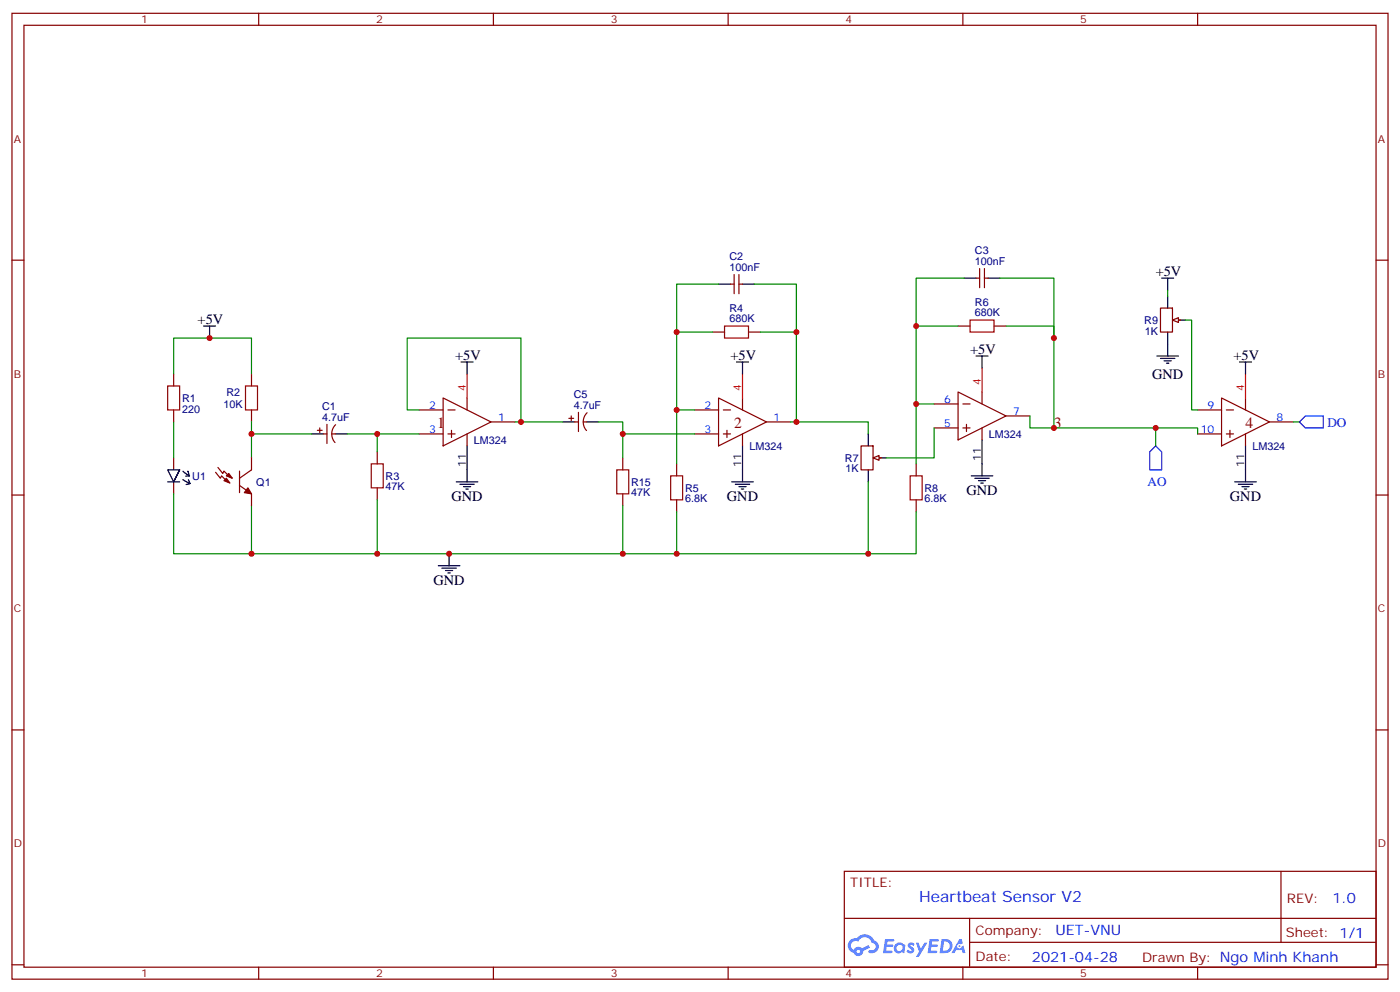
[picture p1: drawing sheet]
<svg xmlns="http://www.w3.org/2000/svg" width="412mm" height="292mm" viewBox="0 0 412 292" stroke-linecap="round" stroke-linejoin="round" font-family="sans-serif">
<g fill="none" stroke="#870000" stroke-width=".35">
<path d="M3.5 3.9h405.4v284.4h-405.4zM7.1 7.4h398.2v277.3h-398.2zM76.2 3.9v3.5M145.3 3.9v3.5M214.5 3.9v3.5M283.6 3.9v3.5M352.8 3.9v3.5M3.5 76.6h3.6M405.3 76.6h3.6M3.5 145.7h3.6M405.3 145.7h3.6M3.5 214.9h3.6"/>
<path d="M405.3 214.9h3.6M248.7 256.5h156.6v28.2h-156.6zM377.3 256.5v20.9M248.7 270.4h156.5M285.6 277.4h119.6M285.6 270.4v14.1M3.5 284h3.6M76.2 284.7v3.6M145.3 284.7v3.6M214.5 284.7v3.6M283.6 284.7v3.6M352.8 284.7v3.6"/>
<path d="M405.3 284h3.6"/>
</g>
<g fill="#5487ff">
<path d="M267.7 277.7a1.22 1.22 0 0 1 1.7 .2l-.4 .6a.47 .47 0 0 0-.3-.4 .47 .47 0 0 0-.5 .2l.1 .2a1.14 1.14 0 0 1 .8 1.8 1.14 1.14 0 0 1-1.9 0l-.2-.2 .5-.6 .7 .5a.29 .29 0 0 0 .3-.3 .29 .29 0 0 0-.2-.3 1.04 1.04 0 0 1-.6-1.7z"/>
<path d="M260.7 276.4h2.4l.3 .2-.2 .5-1.8 .1-.1 .8h1.5l.3 .4-.3 .4h-1.6l-.2 1.1h1.7l.2 .3-.2 .3-2.6 .1z"/>
<path d="M273.8 276.4h2.4l.3 .2-.1 .5-1.8 .1-.2 .8h1.6l.3 .4-.4 .4h-1.6l-.1 1.1h1.7l.2 .3-.2 .3-2.6 .1z"/>
<path d="M282.6 276.4h.7l.3 1.3-.6 .3a.69 .69 0 0 0-1 .3 .69 .69 0 0 0 .4 .9 .69 .69 0 0 0 .9-.6l.5-.2 .6 2.2h-.8l-.2-.9h-1.8l-.5 .9h-.8z"/>
<path d="M269.8 277.5h.8l.6 1.8 1.1-1.8h.9l-2.6 4.2h-.8l.9-1.5z"/>
<path d="M277.4 276.4l-.6 4.2h1.3a2.11 2.11 0 0 0 2.5-2.1 2.11 2.11 0 0 0-2.5-2.1zM278.1 277.2a1.39 1.39 0 0 1 1.7 1.4 1.39 1.39 0 0 1-1.8 1.3h-.3z"/>
<path d="M263.7 278.1a1.54 1.54 0 0 0-.1 2.1 1.54 1.54 0 0 0 2.2 .1l.6 .3 .3-2.3-.2-.3h-.4a1.49 1.49 0 0 0-2.4 .1zM264 279.1a.94 .94 0 0 1 1.8 0 .94 .94 0 0 1-1.8 0z"/>
<path d="M250.4 276.8a2.18 2.18 0 0 0 1.1 3.7 1.44 1.44 0 0 0 1.6 .9 1.44 1.44 0 0 0 1.2-1.4l2-1-.5-.8-1.9 1a1.47 1.47 0 0 0-2.4 .4 1.39 1.39 0 0 1-.7-1.9 1.39 1.39 0 0 1 2-.5 2.12 2.12 0 0 1 2.2-1.3 2.12 2.12 0 0 1 1.9 1.7 1.14 1.14 0 0 1 1.1 1.4 1.14 1.14 0 0 1-1.7 .7 .43 .43 0 0 0-.5 .4 .43 .43 0 0 0 .4 .5 1.98 1.98 0 0 0 2.5-1.2 1.98 1.98 0 0 0-1.2-2.6 3.1 3.1 0 0 0-5.3-.6l-.9 .1zM252.3 280.1a.55 .55 0 0 1 1.1 0 .55 .55 0 0 1-1.1 0z"/>
<circle cx="282.6" cy="278.5" r=".26"/>
</g>
<path d="M51.2 134.8v10.6" fill="none" stroke="#870000" stroke-width=".35"/>
<path d="M49.4 138.3h3.5l-1.7 3.6 1.7-3.6-1.7 3.6z" fill="#fff" stroke="#000" stroke-width=".35"/>
<g fill="none" stroke="#000" stroke-width=".35">
<path d="M60 96h3.5M61.7 96v3.5M211.7 83.6h3.5M218.7 83.6h3.5M284 81.9h3.5M291 81.9h3.6M53.9 138.7l1.9 1.5-.4-1.4M91.7 127.7h3.5M98.8 127.7h3.5M137.6 131.3v7M218.7 131.3v7M255.8 127.7v3.6"/>
<path d="M255.8 138.3v3.6M257.5 134.8h3.6M289.3 129.5v7.1M366.9 131.3v7M49.4 141.9h3.5M53.9 141.2l2 1.2-.4-1.1M55.7 140.1l-1 .1M55.8 142.4l-1 .2M129.1 166.5h6.4M130.2 167.3h4.2M131.2 168h2.1M131.9 168.7h.7"/>
<path d="M132.3 163v3.5"/>
</g>
<g fill="none" stroke="#870000" stroke-width=".35">
<path d="M288.6 79.1v5.6M290 79.1v5.6M209.9 97.8h3.5M215.2 83.6h1.1M216.3 80.8v5.7M217.7 80.8v5.7M217.7 83.6h1M220.5 97.8h3.5M282.2 96h3.6M287.5 81.9h1.1M290 81.9h1M292.8 96h3.5"/>
<path d="M51.2 110.1v3.5M74.1 110.1v3.5M130.5 117.2l14.1 7-14.1 7.1zM137.6 117.2v3.5M211.7 117.2l14.1 7-14.1 7.1zM218.7 117.2v3.5M275.2 118.9h7M282.2 115.4l14.1 7-14.1 7.1zM283.6 118.9h2.2M289.3 115.4v3.5M359.8 117.2l14.1 7-14.1 7.1zM366.9 117.2v3.5"/>
<path d="M51.2 120.7v3.5M74.1 120.7v3.5M93.5 126.7h1.4M94.2 126v1.4M95.2 127.7h1.1M96.3 124.9v5.7M97.7 127.7h1.1M98.9 125a3.8 3.8 0 0 0-.2 5.3M111.1 133v3.6M123.5 127.7h7M123.5 120.7h7M131.9 127.7h2.2"/>
<path d="M131.9 120.7h2.2M133 126.7v2.1M137.6 127.7v3.6M144.6 124.2h7.1M199.3 136.6v3.5M204.6 127.7h7.1M204.6 120.7h7.1M213.1 127.7h2.1M213.1 120.7h2.1M214.1 126.7v2.1M218.7 127.7v3.6M225.8 124.2h7"/>
<path d="M253.6 131.3h3.6v7h-3.6zM257.9 134.8h1.7M269.9 136.6v3.5M275.2 126h7M283.6 126h2.2M284.7 124.9v2.1M289.3 126v3.5M296.3 122.4h7.1M352.8 127.7h7M352.8 120.7h7M361.2 127.7h2.2M361.2 120.7h2.2"/>
<path d="M362.3 126.7v2.1M366.9 127.7v3.6M373.9 124.2h7.1M111.1 143.6v3.5M199.3 147.1v3.6M269.9 147.1v3.6"/>
</g>
<path d="M213.4 96h7.1v3.5h-7.1zM285.8 94.2h7v3.6h-7zM49.4 113.6h3.5v7.1h-3.5zM72.3 113.6h3.5v7.1h-3.5zM109.4 136.6h3.5v7h-3.5zM197.6 140.1h3.5v7h-3.5zM268.1 140.1h3.5v7h-3.5z" fill="none" stroke="#a10000" stroke-width=".35"/>
<g fill="none" stroke="#008700" stroke-width=".35">
<path d="M199.3 97.8h10.6M211.7 83.6h-12.4v37.1h5.3M222.2 83.6h12.4v40.6h-1.8M224 97.8h10.6M269.9 96h12.3M284 81.9h-14.1v37h5.3M294.6 81.9h15.8v44.1h-7v-3.6M296.3 96h14.1v3.5M51.2 110.1v-10.6h22.9v10.6M269.9 118.9v17.7M51.2 124.2v10.6M74.1 124.2v10.6"/>
<path d="M74.1 127.7h17.6M102.3 127.7h21.2M111.1 127.7v5.3M123.5 120.7h-3.6v-21.2h33.6v24.7h-1.8M199.3 120.7v15.9M51.2 145.4v17.6h22.9v-14.1M111.1 147.1v15.9h-37"/>
</g>
<path d="M137.6 110.1v7.1M218.7 110.1v7.1M289.3 108.3v7.1M366.9 110.1v7.1" fill="none" stroke="#f00" stroke-width=".35"/>
<path d="M257.2 134.8l1.7-.7v1.4z" fill="#f0f0f0" stroke="#870000" stroke-width=".35"/>
<path d="M234.6 124.2h21.2v3.5M275.2 126v8.8h-14.1" fill="none" stroke="#008700" stroke-width=".35"/>
<path d="M344 87.2v3.5M344 97.8v3.5M345.7 94.2h3.5" fill="none" stroke="#000" stroke-width=".35"/>
<path d="M341.8 90.7h3.6v7.1h-3.6zM346.1 94.2h1.7" fill="none" stroke="#870000" stroke-width=".35"/>
<path d="M345.4 94.2l1.7-.7v1.4z" fill="#f0f0f0" stroke="#870000" stroke-width=".35"/>
<path d="M344 85.4v1.8M349.2 94.2h1.8v26.5h1.8M153.5 124.2h12.3M176.4 124.2h7v10.6M183.4 127.7h21.2M310.4 126h42.4v1.7M340.4 126v5.3M381 124.2h1.8M183.4 148.9v14.1M199.3 150.7v12.3M255.8 141.9v21.1M269.9 150.7v12.3h-158.8" fill="none" stroke="#008700" stroke-width=".35"/>
<path d="M340.4 131.3l1.8 1.7v5.3h-3.5v-5.3zM384.5 122.4h5.3v3.6h-5.3l-1.7-1.8z" fill="none" stroke="#00f" stroke-width=".35"/>
<g fill="none" stroke="#000" stroke-width=".35">
<path d="M342.2 81.9h3.5M344 81.9v3.5M135.8 106.6h3.5M137.6 106.6v3.5M217 106.6h3.5M218.7 106.6v3.5M287.5 104.8h3.5M289.3 104.8v3.5M340.8 104.8h6.3M341.8 105.5h4.3M342.9 106.2h2.1M343.6 106.9h.7"/>
<path d="M344 101.3v3.5M365.1 106.6h3.6M366.9 106.6v3.5M137.6 138.3v3.6M165.8 124.2h3.5M172.9 124.2h3.5M218.7 138.3v3.6M289.3 136.6v3.5M366.9 138.3v3.6M134.4 141.9h6.4M135.5 142.6h4.2M136.5 143.3h2.1"/>
<path d="M137.2 144h.7M215.5 141.9h6.4M216.6 142.6h4.2M217.7 143.3h2.1M218.4 144h.7M286.1 140.1h6.4M287.2 140.8h4.2M288.2 141.5h2.1M288.9 142.2h.7M363.7 141.9h6.4M364.8 142.6h4.2M365.8 143.3h2.1"/>
<path d="M366.5 144h.7"/>
</g>
<g fill="none" stroke="#870000" stroke-width=".35">
<path d="M63.5 139l1.4 1.8 .4-.7 1.7 1.8M64.2 137.6l1.4 1.8 .4-.7 1.7 1.7M70.6 138.7v6.3M74.1 134.8v3.5l-3.5 2.5M167.6 123.2h1.4M168.3 122.4v1.5M169.3 124.2h1.1M170.4 121.4v5.6M171.8 124.2h1.1M172.9 121.5a3.8 3.8 0 0 0-.1 5.2M183.4 134.8v3.5M70.6 142.9l3.5 2.5v3.5"/>
<path d="M183.4 145.4v3.5"/>
</g>
<path d="M181.7 138.3h3.5v7.1h-3.5z" fill="none" stroke="#a10000" stroke-width=".35"/>
<g fill="#870000" stroke="#870000" stroke-width=".35">
<path d="M66.7 140.1l.7-.7 1 1.4z"/>
<path d="M66 141.5l.7-.7 1 1.4z"/>
<path d="M73 143.6l1.1 1.8-2.1-.4z"/>
</g>
<g fill="#c00">
<circle cx="61.7" cy="99.5" r=".88"/>
<circle cx="74.1" cy="127.7" r=".88"/>
<circle cx="111.1" cy="127.7" r=".88"/>
<circle cx="74.1" cy="163" r=".88"/>
<circle cx="234.6" cy="97.8" r=".88"/>
<circle cx="310.4" cy="99.5" r=".88"/>
<circle cx="269.9" cy="96" r=".88"/>
<circle cx="199.3" cy="120.7" r=".88"/>
<circle cx="199.3" cy="97.8" r=".88"/>
<circle cx="269.9" cy="118.9" r=".88"/>
<circle cx="234.6" cy="124.2" r=".88"/>
<circle cx="310.4" cy="126" r=".88"/>
<circle cx="111.1" cy="163" r=".88"/>
<circle cx="199.3" cy="163" r=".88"/>
<circle cx="132.3" cy="163" r=".88"/>
<circle cx="255.8" cy="163" r=".88"/>
<circle cx="153.5" cy="124.2" r=".88"/>
<circle cx="183.4" cy="163" r=".88"/>
<circle cx="183.4" cy="127.7" r=".88"/>
<circle cx="340.4" cy="126" r=".88"/>
</g>
<g font-size="4.6" fill="#800">
<text x="128.8" y="126">1</text>
<text x="216.3" y="126">2</text>
<text x="310.4" y="126">3</text>
<text x="366.9" y="126">4</text>
</g>
<text font-size="4.6" fill="#00f" x="270.8" y="265.5">Heartbeat Sensor V2</text>
<g font-size="4.2">
<text x="340.4" y="81.2">+5V</text>
<text x="58.2" y="95.3">+5V</text>
<text x="134.1" y="105.9">+5V</text>
<text x="215.2" y="105.9">+5V</text>
<text x="285.8" y="104.1">+5V</text>
<text x="363.4" y="105.9">+5V</text>
<text x="339.4" y="111.5">GND</text>
<text x="133" y="147.5">GND</text>
<text x="214.1" y="147.5">GND</text>
<text x="284.7" y="145.7">GND</text>
<text x="362.3" y="147.5">GND</text>
<text x="127.7" y="172.2">GND</text>
</g>
<g font-size="4.2" fill="#00f">
<text x="392.5" y="265.8">1.0</text>
<text x="310.9" y="275.3">UET-VNU</text>
<text x="304" y="283.1">2021-04-28</text>
</g>
<g font-size="3.9" fill="#00f">
<text x="391" y="125.7">DO</text>
<text x="338.1" y="143.1">AO</text>
</g>
<g font-size="3.9" fill="#800">
<text x="250.5" y="261.1">TITLE:</text>
<text x="379.1" y="265.8">REV:</text>
<text x="287.4" y="275.3">Company:</text>
<text x="378.7" y="275.9">Sheet: 1/1</text>
<text x="287.4" y="283">Date:</text>
<text x="336.4" y="283.1">Drawn By: Ngo Minh Khanh</text>
</g>
<g font-size="3.2" fill="#800">
<text x="41.6" y="6.9">1</text>
<text x="110.8" y="6.9">2</text>
<text x="179.9" y="6.9">3</text>
<text x="249.1" y="6.9">4</text>
<text x="318.2" y="6.9">5</text>
<text x="4.1" y="42">A</text>
<text x="405.9" y="42">A</text>
<text x="4.1" y="111.2">B</text>
<text x="405.9" y="111.2">B</text>
<text x="4.1" y="180.3">C</text>
<text x="405.9" y="180.3">C</text>
<text x="4.1" y="249.4">D</text>
<text x="405.9" y="249.4">D</text>
<text x="41.6" y="287.7">1</text>
<text x="110.8" y="287.7">2</text>
<text x="179.9" y="287.7">3</text>
<text x="249.1" y="287.7">4</text>
<text x="318.2" y="287.7">5</text>
</g>
<g font-size="3.2" fill="#000080">
<text x="214.9" y="76.6">C2</text>
<text x="287.2" y="78">100nF</text>
<text x="287.2" y="74.8">C3</text>
<text x="214.9" y="79.8">100nF</text>
<text x="287.2" y="90">R6</text>
<text x="214.9" y="94.9">680K</text>
<text x="214.9" y="91.8">R4</text>
<text x="287.2" y="93.2">680K</text>
<text x="337.1" y="95.4">R9</text>
<text x="337.3" y="98.5">1K</text>
<text x="53.6" y="118.3">R1</text>
<text x="66.7" y="116.5">R2</text>
<text x="169" y="117.2">C5</text>
<text x="53.6" y="121.5">220</text>
<text x="65.8" y="120.1">10K</text>
<text x="94.9" y="123.9">4.7uF</text>
<text x="94.9" y="120.7">C1</text>
<text x="169" y="120.3">4.7uF</text>
<text x="139.6" y="130.6">LM324</text>
<text x="291.3" y="128.9">LM324</text>
<text x="220.7" y="132.4">LM324</text>
<text x="248.9" y="136">R7</text>
<text x="368.9" y="132.4">LM324</text>
<text x="56.6" y="141.2">U1</text>
<text x="75.5" y="143.1">Q1</text>
<text x="113.6" y="141.2">R3</text>
<text x="185.9" y="143">R15</text>
<text x="249.1" y="139.1">1K</text>
<text x="113.6" y="144.4">47K</text>
<text x="185.9" y="146.2">47K</text>
<text x="201.8" y="147.9">6.8K</text>
<text x="201.8" y="144.7">R5</text>
<text x="272.3" y="147.9">6.8K</text>
<text x="272.3" y="144.7">R8</text>
</g>
<g font-size="3.2" fill="#f00">
<text x="288.9" y="113.3" transform="rotate(-90 288.9 113.3)">4</text>
<text x="137.2" y="115" transform="rotate(-90 137.2 115)">4</text>
<text x="218.4" y="115" transform="rotate(-90 218.4 115)">4</text>
<text x="366.5" y="115" transform="rotate(-90 366.5 115)">4</text>
</g>
<g font-size="3.2" fill="#00f">
<text x="278.1" y="118.6">6</text>
<text x="126.4" y="120.3">2</text>
<text x="146.8" y="123.9">1</text>
<text x="207.5" y="120.3">2</text>
<text x="227.9" y="123.9">1</text>
<text x="278.1" y="125.6">5</text>
<text x="298.4" y="122.1">7</text>
<text x="355.7" y="120.3">9</text>
<text x="376.1" y="123.9">8</text>
<text x="126.4" y="127.4">3</text>
<text x="207.5" y="127.4">3</text>
<text x="353.7" y="127.4">10</text>
</g>
<g font-size="3.2">
<text x="137.2" y="137.4" transform="rotate(-90 137.2 137.4)">11</text>
<text x="218.4" y="137.4" transform="rotate(-90 218.4 137.4)">11</text>
<text x="288.9" y="135.7" transform="rotate(-90 288.9 135.7)">11</text>
<text x="366.5" y="137.4" transform="rotate(-90 366.5 137.4)">11</text>
</g>
</svg>
